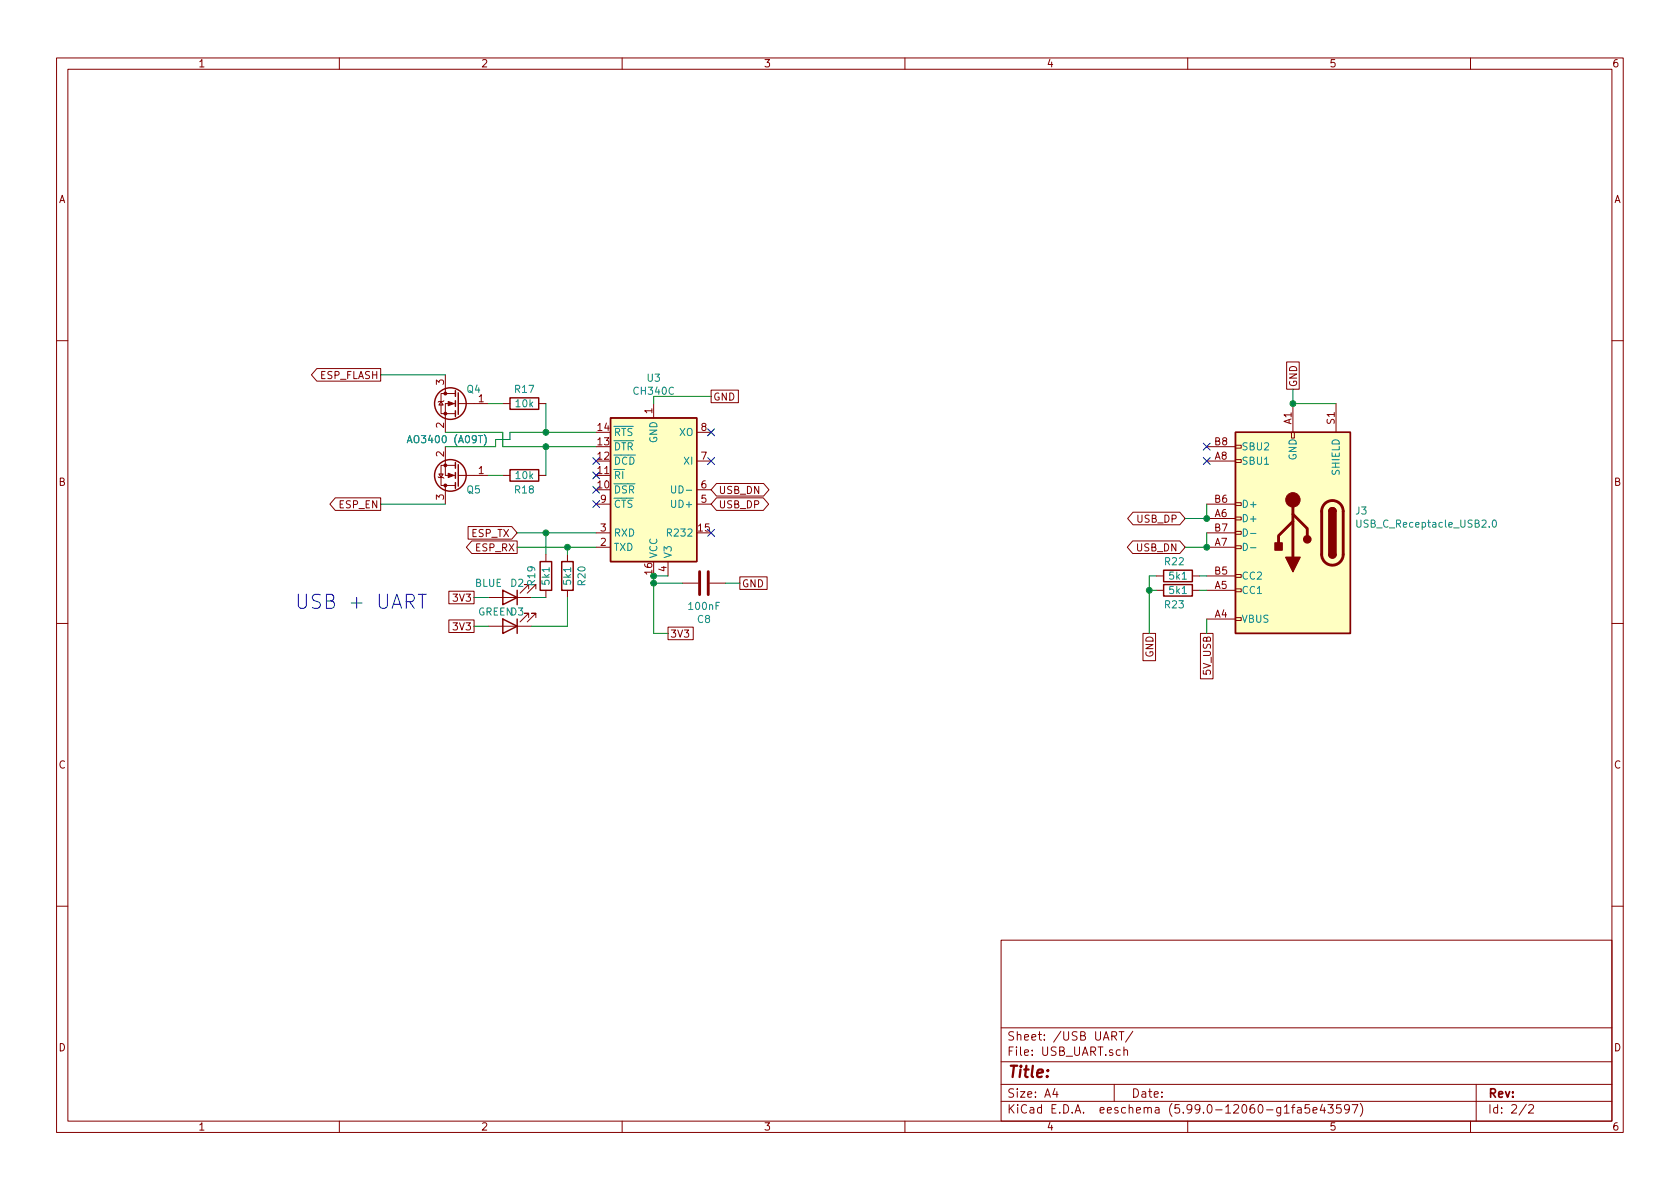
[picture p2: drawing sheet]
EESchema Schematic File Version 4
EELAYER 30 0
EELAYER END
$Descr A4 11693 8268
encoding utf-8
Sheet 2 2
Title ""
Date ""
Rev ""
Comp ""
Comment1 ""
Comment2 ""
Comment3 ""
Comment4 ""
$EndDescr
Text GLabel 9000 2700 1    50   UnSpc ~ 0
GND
Wire Wire Line
	9000 2700 9000 2800
Wire Wire Line
	9000 2800 9300 2800
$Comp
L Device:R R22
U 1 1
P 8200 4000
F 0 "R22" V 8300 3950 50  0000 L CNN
F 1 "5k1" V 8200 4000 50  0000 C CNN
F 2 "Resistor_SMD:R_0603_1608Metric" V 8130 4000 50  0001 C CNN
F 3 "~" H 8200 4000 50  0001 C CNN
	1    8200 4000
	0    -1   -1   0   
$EndComp
Wire Wire Line
	8350 4000 8400 4000
$Comp
L Device:R R23
U 1 1
P 8200 4100
F 0 "R23" V 8100 4050 50  0000 L CNN
F 1 "5k1" V 8200 4100 50  0000 C CNN
F 2 "Resistor_SMD:R_0603_1608Metric" V 8130 4100 50  0001 C CNN
F 3 "~" H 8200 4100 50  0001 C CNN
	1    8200 4100
	0    -1   -1   0   
$EndComp
Wire Wire Line
	8350 4100 8400 4100
Wire Wire Line
	8050 4100 8000 4100
Wire Wire Line
	8000 4100 8000 4400
Wire Wire Line
	8050 4000 8000 4000
Wire Wire Line
	8000 4000 8000 4100
Connection ~ 8000 4100
Text GLabel 8000 4400 3    50   UnSpc ~ 0
GND
Text GLabel 8400 4400 3    50   UnSpc ~ 0
5V_USB
Wire Wire Line
	8400 4400 8400 4300
Text GLabel 8250 3600 0    50   BiDi ~ 0
USB_DP
Wire Wire Line
	8250 3600 8400 3600
Text GLabel 8250 3800 0    50   BiDi ~ 0
USB_DN
Wire Wire Line
	8250 3800 8400 3800
$Comp
L Interface_USB:CH340G U3
U 1 1
P 4550 3400
F 0 "U3" H 4550 2622 50  0000 C CNN
F 1 "CH340C" H 4550 2713 50  0000 C CNN
F 2 "Package_SO:SOIC-16_3.9x9.9mm_P1.27mm" H 4600 2850 50  0001 L CNN
F 3 "https://www.mpja.com/download/35227cpdata.pdf" H 4200 4200 50  0001 C CNN
	1    4550 3400
	-1   0    0    1   
$EndComp
NoConn ~ 4950 3000
NoConn ~ 4950 3200
Text GLabel 3600 3700 0    50   Input ~ 0
ESP_TX
Text GLabel 3600 3800 0    50   Output ~ 0
ESP_RX
Wire Wire Line
	4150 3700 3800 3700
Wire Wire Line
	3600 3800 3950 3800
Text GLabel 2650 3500 0    50   Output ~ 0
ESP_EN
Text GLabel 2650 2600 0    50   Output ~ 0
ESP_FLASH
NoConn ~ 4150 3500
NoConn ~ 4150 3400
NoConn ~ 4150 3300
NoConn ~ 4150 3200
NoConn ~ 4950 3700
$Comp
L Device:R R17
U 1 1
P 3650 2800
F 0 "R17" V 3550 2800 50  0000 C CNN
F 1 "10k" V 3650 2800 50  0000 C CNN
F 2 "Resistor_SMD:R_0603_1608Metric" V 3580 2800 50  0001 C CNN
F 3 "~" H 3650 2800 50  0001 C CNN
	1    3650 2800
	0    1    1    0   
$EndComp
$Comp
L Device:R R18
U 1 1
P 3650 3300
F 0 "R18" V 3550 3300 50  0000 C CNN
F 1 "10k" V 3650 3300 50  0000 C CNN
F 2 "Resistor_SMD:R_0603_1608Metric" V 3580 3300 50  0001 C CNN
F 3 "~" H 3650 3300 50  0001 C CNN
	1    3650 3300
	0    -1   -1   0   
$EndComp
Wire Wire Line
	3500 3300 3400 3300
Wire Wire Line
	3400 2800 3500 2800
Wire Wire Line
	3800 3000 3800 2800
Wire Wire Line
	3800 3000 3550 3000
Wire Wire Line
	3550 3000 3550 3050
Wire Wire Line
	3550 3050 3450 3050
Wire Wire Line
	3450 3050 3450 3100
Connection ~ 3800 3000
Wire Wire Line
	3500 3000 3500 3100
Wire Wire Line
	3500 3100 3800 3100
Wire Wire Line
	3800 3100 3800 3300
Connection ~ 3800 3100
Wire Wire Line
	3800 3100 4150 3100
Wire Wire Line
	3800 3000 4150 3000
$Comp
L Transistor_FET:DMN2050L Q4
U 1 1
P 3200 2800
F 0 "Q4" H 3050 2900 50  0000 L CNN
F 1 "AO3400 (A09T)" H 3000 2550 50  0000 L CNN
F 2 "Package_TO_SOT_SMD:SOT-23" H 3400 2725 50  0001 L CIN
F 3 "http://www.aosmd.com/pdfs/datasheet/ao3400.pdf" H 3200 2800 50  0001 L CNN
	1    3200 2800
	-1   0    0    -1  
$EndComp
Wire Wire Line
	3100 3000 3500 3000
$Comp
L Transistor_FET:DMN2050L Q5
U 1 1
P 3200 3300
F 0 "Q5" H 3050 3400 50  0000 L CNN
F 1 "AO3400 (A09T)" H 3000 3050 50  0000 L CNN
F 2 "Package_TO_SOT_SMD:SOT-23" H 3400 3225 50  0001 L CIN
F 3 "http://www.aosmd.com/pdfs/datasheet/ao3400.pdf" H 3200 3300 50  0001 L CNN
	1    3200 3300
	-1   0    0    1   
$EndComp
Wire Wire Line
	3100 3100 3450 3100
Text Notes 2050 4250 0    98   ~ 0
USB + UART
Text GLabel 4950 3400 2    50   BiDi ~ 0
USB_DN
Text GLabel 4950 3500 2    50   BiDi ~ 0
USB_DP
$Comp
L Device:R R19
U 1 1
P 3800 4000
F 0 "R19" V 3700 4000 50  0000 C CNN
F 1 "5k1" V 3800 4000 50  0000 C CNN
F 2 "Resistor_SMD:R_0603_1608Metric" V 3730 4000 50  0001 C CNN
F 3 "~" H 3800 4000 50  0001 C CNN
	1    3800 4000
	1    0    0    -1  
$EndComp
$Comp
L Device:R R20
U 1 1
P 3950 4000
F 0 "R20" V 3850 4000 50  0000 C CNN
F 1 "5k1" V 3950 4000 50  0000 C CNN
F 2 "Resistor_SMD:R_0603_1608Metric" V 3880 4000 50  0001 C CNN
F 3 "~" H 3950 4000 50  0001 C CNN
	1    3950 4000
	-1   0    0    1   
$EndComp
Wire Wire Line
	3800 3850 3800 3700
Connection ~ 3800 3700
Wire Wire Line
	3800 3700 3600 3700
Wire Wire Line
	3950 3850 3950 3800
Connection ~ 3950 3800
Wire Wire Line
	3950 3800 4150 3800
$Comp
L Device:LED D2
U 1 1
P 3550 4150
F 0 "D2" H 3500 4050 50  0000 C CNN
F 1 "BLUE" H 3700 4050 50  0000 C CNN
F 2 "LED_SMD:LED_0603_1608Metric" H 3550 4150 50  0001 C CNN
F 3 "~" H 3550 4150 50  0001 C CNN
	1    3550 4150
	-1   0    0    1   
$EndComp
Wire Wire Line
	3700 4150 3800 4150
$Comp
L Device:LED D3
U 1 1
P 3550 4350
F 0 "D3" H 3500 4250 50  0000 C CNN
F 1 "GREEN" H 3650 4250 50  0000 C CNN
F 2 "LED_SMD:LED_0603_1608Metric" H 3550 4350 50  0001 C CNN
F 3 "~" H 3550 4350 50  0001 C CNN
	1    3550 4350
	-1   0    0    1   
$EndComp
Wire Wire Line
	3700 4350 3950 4350
Wire Wire Line
	3950 4350 3950 4150
Text GLabel 3300 4150 0    50   UnSpc ~ 0
3V3
Text GLabel 3300 4350 0    50   UnSpc ~ 0
3V3
Wire Wire Line
	3300 4350 3400 4350
Wire Wire Line
	3400 4150 3300 4150
Text GLabel 4950 2750 2    50   UnSpc ~ 0
GND
Wire Wire Line
	4550 2750 4550 2800
Wire Wire Line
	4950 2750 4550 2750
Wire Wire Line
	2650 2600 3100 2600
Wire Wire Line
	2650 3500 3100 3500
$Comp
L Device:C C8
U 1 1
P 4900 4050
F 0 "C8" V 4648 4050 50  0000 C CNN
F 1 "100nF" V 4739 4050 50  0000 C CNN
F 2 "Capacitor_SMD:C_0603_1608Metric" H 4938 3900 50  0001 C CNN
F 3 "~" H 4900 4050 50  0001 C CNN
	1    4900 4050
	0    1    -1   0   
$EndComp
Wire Wire Line
	4750 4050 4550 4050
Text GLabel 5150 4050 2    50   UnSpc ~ 0
GND
Wire Wire Line
	5150 4050 5050 4050
Wire Wire Line
	4550 4000 4550 4050
Wire Wire Line
	4550 4000 4650 4000
Connection ~ 4550 4050
Wire Wire Line
	4650 4400 4550 4400
Text GLabel 4650 4400 2    50   UnSpc ~ 0
3V3
Wire Wire Line
	8400 3500 8400 3600
Wire Wire Line
	8400 3700 8400 3800
$Comp
L Connector:USB_C_Receptacle_USB2.0 J3
U 1 1
P 9000 3700
F 0 "J3" H 8570 3547 50  0000 R CNN
F 1 "USB_C_Receptacle_USB2.0" H 8570 3638 50  0000 R CNN
F 2 "Connector_USB:USB_C_Receptacle_China_SMT" H 9150 3700 50  0001 C CNN
F 3 "https://www.usb.org/sites/default/files/documents/usb_type-c.zip" H 9150 3700 50  0001 C CNN
	1    9000 3700
	-1   0    0    1   
$EndComp
Connection ~ 8400 3600
Connection ~ 8400 3800
Connection ~ 9000 2800
NoConn ~ 8400 3200
NoConn ~ 8400 3100
Wire Wire Line
	4550 4050 4550 4400
$EndSCHEMATC
